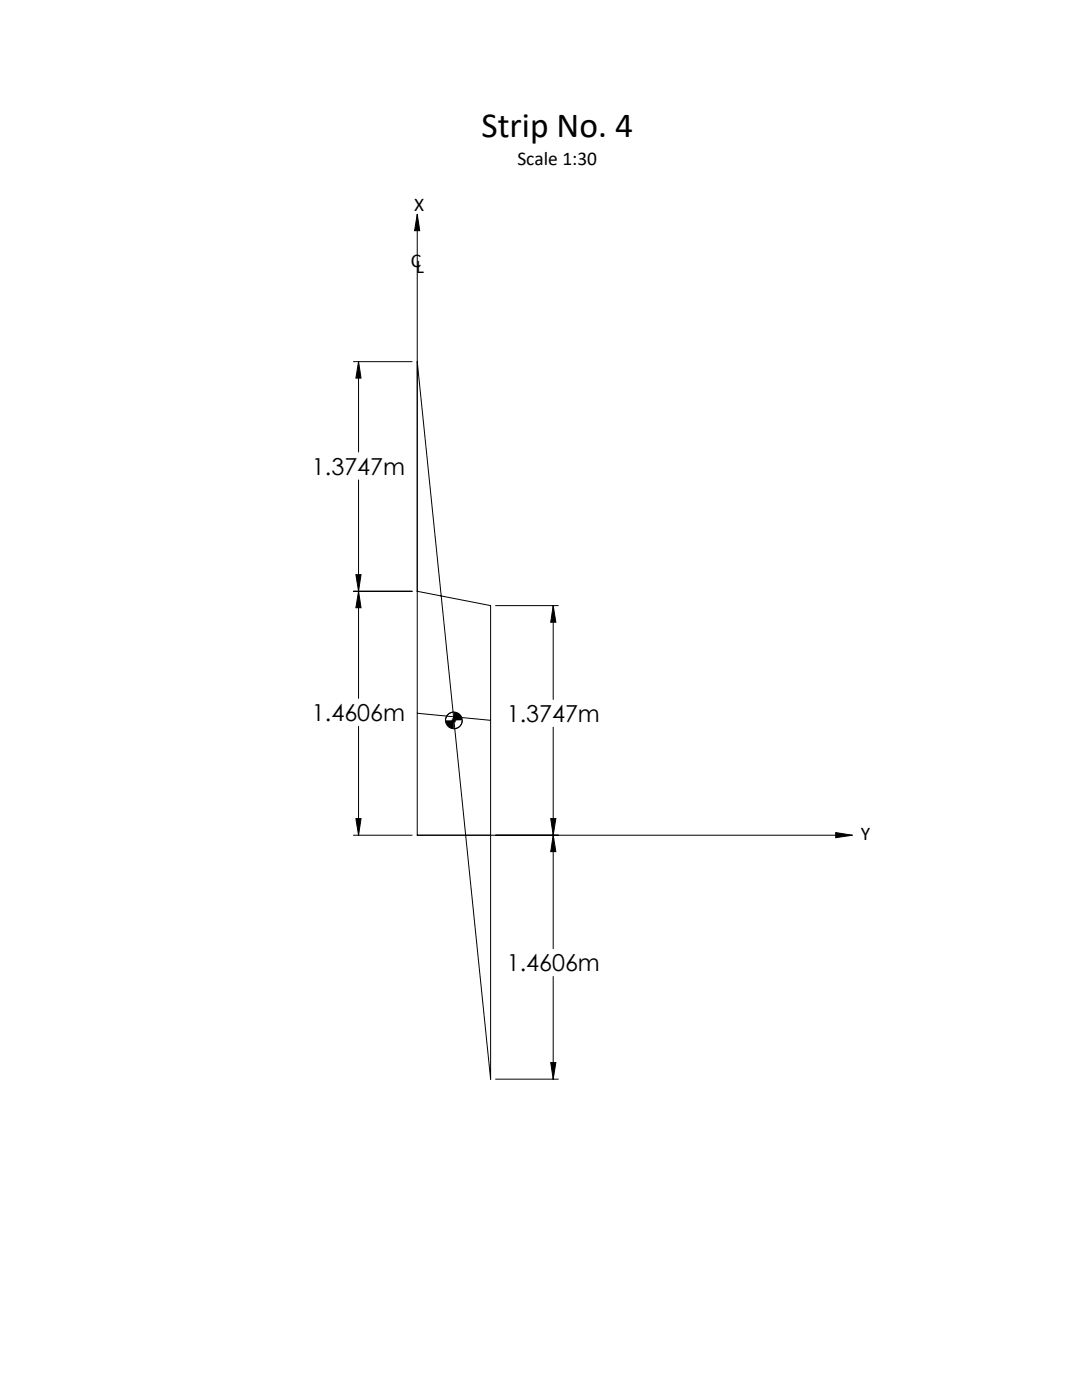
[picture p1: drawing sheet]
<svg xmlns="http://www.w3.org/2000/svg" width="216mm" height="279mm" viewBox="0 0 216 279" stroke-linecap="round" stroke-linejoin="round" font-family="sans-serif">
<g fill="none" stroke="#000" stroke-width=".2">
<path d="M83.3 42.8v123.9h86.8M83.3 42.8l.4 3.2h-1zM70.5 72.2h11.7M71.5 72.2l.5 3.3h-1zM71.5 72.2v18M83.3 72.2l14.6 143.2v-94.5l-14.6-2.9M71.5 95.8v43.6M70.5 118h11.7M71 114.7h1l-.5 3.3zM71.5 118l.5 3.3h-1zM98.9 120.9h12.5M110.4 120.9l.5 3.3h-1z"/>
<path d="M110.4 120.9v18.7M71.5 145v21.7M83.3 142.3l14.6 1.5M90.1 143.8h1M90.2 143.4l.7 .7M90.6 142.1a1.69 1.69 0 0 0-1.7 1.7M90.6 143.3v1M90.9 143.4l-.7 .7M92.3 143.8a1.69 1.69 0 0 1-1.7 1.7M110.4 145.1v44.2M70.5 166.7h11.7M71 163.4h1l-.5 3.3z"/>
<path d="M109.9 163.4h1l-.5 3.3zM110.4 166.7l.5 3.3h-1zM166.8 166.2l3.3 .5-3.3 .5zM110.4 194.9v20.5M98.9 215.4h12.5M109.9 212.1h1l-.5 3.3z"/>
<circle cx="90.6" cy="143.8" r="1.65"/>
</g>
<g fill="#000">
<path d="M71.5 118l.5 3.3h-1zM71 163.4h1l-.5 3.3zM110.4 120.9l.5 3.3h-1zM109.9 163.4h1l-.5 3.3zM71 114.7h1l-.5 3.3zM71.5 72.2l.5 3.3h-1zM110.4 166.7l.5 3.3h-1zM109.9 212.1h1l-.5 3.3z"/>
<path d="M88.9 143.8a1.69 1.69 0 0 0 1.7 1.7v-1.7zM90.6 142.1v1.7h1.7a1.69 1.69 0 0 0-1.7-1.7zM83.3 42.8l.4 3.2h-1zM166.8 166.2l3.3 .5-3.3 .5z"/>
</g>
<text font-size="7.1" x="96.1" y="27.3">Strip No. 4</text>
<g font-size="4.7">
<text x="62.2" y="94.7">1.3747m</text>
<text x="62.2" y="143.9">1.4606m</text>
<text x="101.1" y="144.1">1.3747m</text>
<text x="101.1" y="193.9">1.4606m</text>
</g>
<g font-size="3.9">
<text x="103.2" y="33">Scale 1:30</text>
<text x="82.6" y="42">X</text>
<text x="82" y="53.3">C</text>
<text x="83" y="54.5">L</text>
<text x="171.7" y="167.6">Y</text>
</g>
</svg>
